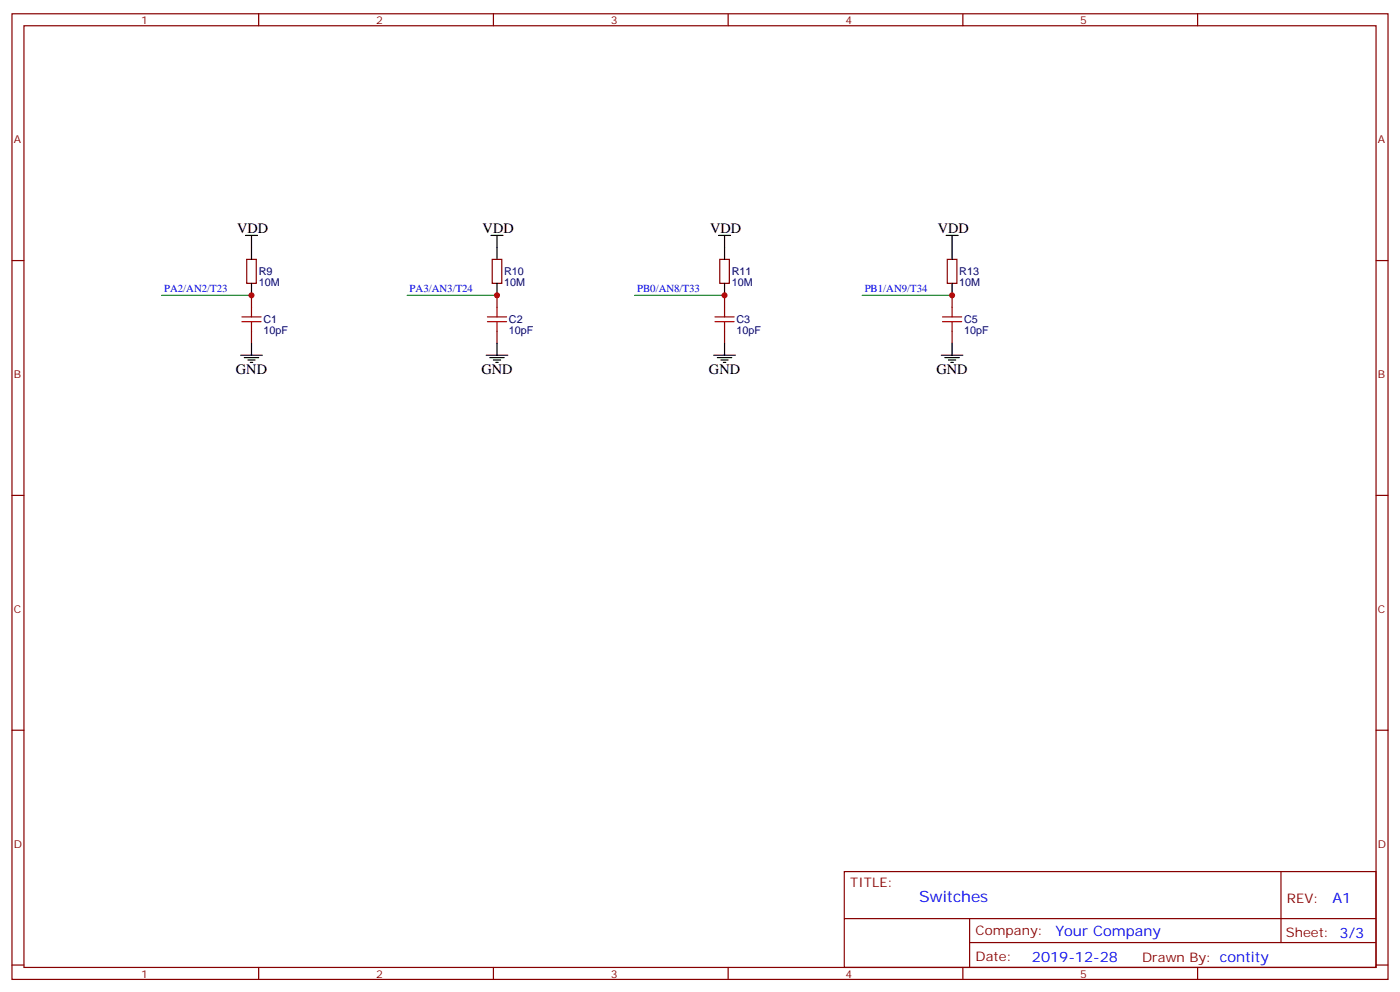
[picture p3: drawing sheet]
<svg xmlns="http://www.w3.org/2000/svg" width="412mm" height="292mm" viewBox="0 0 412 292" stroke-linecap="round" stroke-linejoin="round" font-family="sans-serif">
<g fill="none" stroke="#870000" stroke-width=".35">
<path d="M3.5 4.1h405.4v284.3h-405.4zM7.1 7.6h398.2v277.3h-398.2zM76.2 4.1v3.5M145.3 4.1v3.5M214.5 4.1v3.5M283.6 4.1v3.5M352.8 4.1v3.5M3.5 76.7h3.6M72.7 76.4h2.8v7h-2.8zM145 76.4h2.8v7h-2.8zM212 76.4h2.8v7h-2.8zM279 76.4h2.9v7h-2.9z"/>
<path d="M405.3 76.7h3.6M74.1 87v3.5M74.1 97.5v3.6M146.4 87v3.5M146.4 97.5v3.6M213.4 87v3.5M213.4 97.5v3.6M280.5 87v3.5M280.5 97.5v3.6M3.5 145.9h3.6M405.3 145.9h3.6M3.5 215h3.6"/>
<path d="M405.3 215h3.6M248.7 256.6h156.6v28.3h-156.6zM377.3 256.7v20.8M248.7 270.5h156.5M285.6 277.5h119.6M285.6 270.5v14.1M3.5 284.2h3.6M76.2 284.9v3.5M145.3 284.9v3.5M214.5 284.9v3.5M283.6 284.9v3.5M352.8 284.9v3.5"/>
<path d="M405.3 284.2h3.6"/>
</g>
<g fill="none" stroke="#000" stroke-width=".35">
<path d="M72.3 69.3h3.5M74.1 69.3v7.1M144.6 69.3h3.6M146.4 69.3v7.1M211.7 69.3h3.5M213.4 69.3v7.1M278.7 69.3h3.5M280.5 69.3v7.1M74.1 83.4v3.6M146.4 83.4v3.6M213.4 83.4v3.6M280.5 83.4v3.6"/>
<path d="M70.9 104.6h6.4M72 105.3h4.2M73 106h2.1M73.7 106.7h.7M74.1 101.1v3.5M143.2 104.6h6.4M144.3 105.3h4.2M145.3 106h2.2M146 106.7h.8M146.4 101.1v3.5M210.3 104.6h6.3M211.3 105.3h4.2"/>
<path d="M212.4 106h2.1M213.1 106.7h.7M213.4 101.1v3.5M277.3 104.6h6.3M278.3 105.3h4.3M279.4 106h2.1M280.1 106.7h.7M280.5 101.1v3.5"/>
</g>
<g fill="none" stroke="#a10000" stroke-width=".35">
<path d="M71.3 94.7h5.6M71.3 93.3h5.6M74.1 90.5v2.8M74.1 94.7v2.8M143.6 94.7h5.6M143.6 93.3h5.6M146.4 90.5v2.8M146.4 94.7v2.8M210.6 94.7h5.7M210.6 93.3h5.7M213.4 90.5v2.8M213.4 94.7v2.8"/>
<path d="M277.6 94.7h5.7M277.6 93.3h5.7M280.5 90.5v2.8M280.5 94.7v2.8"/>
</g>
<path d="M47.6 87h26.5M119.9 87h26.5M187 87h26.4M254 87h26.5" fill="none" stroke="#008700" stroke-width=".35"/>
<g fill="#c00">
<circle cx="280.5" cy="87" r=".88"/>
<circle cx="74.1" cy="87" r=".88"/>
<circle cx="146.4" cy="87" r=".88"/>
<circle cx="213.4" cy="87" r=".88"/>
</g>
<text font-size="4.6" fill="#00f" x="270.8" y="265.7">Switches</text>
<g font-size="4.2">
<text x="69.8" y="68.6">VDD</text>
<text x="142.2" y="68.6">VDD</text>
<text x="209.2" y="68.6">VDD</text>
<text x="276.2" y="68.6">VDD</text>
<text x="69.5" y="110.2">GND</text>
<text x="141.8" y="110.2">GND</text>
<text x="208.8" y="110.2">GND</text>
<text x="275.9" y="110.2">GND</text>
</g>
<g font-size="4.2" fill="#00f">
<text x="392.5" y="265.9">A1</text>
<text x="310.9" y="275.5">Your Company</text>
<text x="304" y="283.3">2019-12-28</text>
</g>
<g font-size="3.9" fill="#800">
<text x="250.5" y="261.2">TITLE:</text>
<text x="379.1" y="265.9">REV:</text>
<text x="287.4" y="275.4">Company:</text>
<text x="378.7" y="276">Sheet: 3/3</text>
<text x="287.4" y="283.1">Date:</text>
<text x="336.4" y="283.2">Drawn By: contity</text>
</g>
<g font-size="3.2" fill="#800">
<text x="41.6" y="7.1">1</text>
<text x="110.8" y="7.1">2</text>
<text x="179.9" y="7.1">3</text>
<text x="249.1" y="7.1">4</text>
<text x="318.2" y="7.1">5</text>
<text x="4.1" y="42.2">A</text>
<text x="405.9" y="42.2">A</text>
<text x="4.1" y="111.3">B</text>
<text x="405.9" y="111.3">B</text>
<text x="4.1" y="180.4">C</text>
<text x="405.9" y="180.4">C</text>
<text x="4.1" y="249.6">D</text>
<text x="405.9" y="249.6">D</text>
<text x="41.6" y="287.9">1</text>
<text x="110.8" y="287.9">2</text>
<text x="179.9" y="287.9">3</text>
<text x="249.1" y="287.9">4</text>
<text x="318.2" y="287.9">5</text>
</g>
<g font-size="3.2" fill="#000080">
<text x="76.2" y="81">R9</text>
<text x="148.5" y="81">R10</text>
<text x="215.5" y="81">R11</text>
<text x="282.6" y="81">R13</text>
<text x="76.2" y="84.3">10M</text>
<text x="148.5" y="84.3">10M</text>
<text x="215.5" y="84.3">10M</text>
<text x="282.6" y="84.3">10M</text>
<text x="77.6" y="95.1">C1</text>
<text x="149.9" y="95.1">C2</text>
<text x="217" y="95.1">C3</text>
<text x="284" y="95.1">C5</text>
<text x="77.6" y="98.4">10pF</text>
<text x="149.9" y="98.4">10pF</text>
<text x="217" y="98.4">10pF</text>
<text x="284" y="98.4">10pF</text>
</g>
<g font-size="3.2" fill="#00f">
<text x="48.3" y="86.1">PA2/AN2/T23</text>
<text x="120.6" y="86.1">PA3/AN3/T24</text>
<text x="187.7" y="86.1">PB0/AN8/T33</text>
<text x="254.7" y="86.1">PB1/AN9/T34</text>
</g>
</svg>
